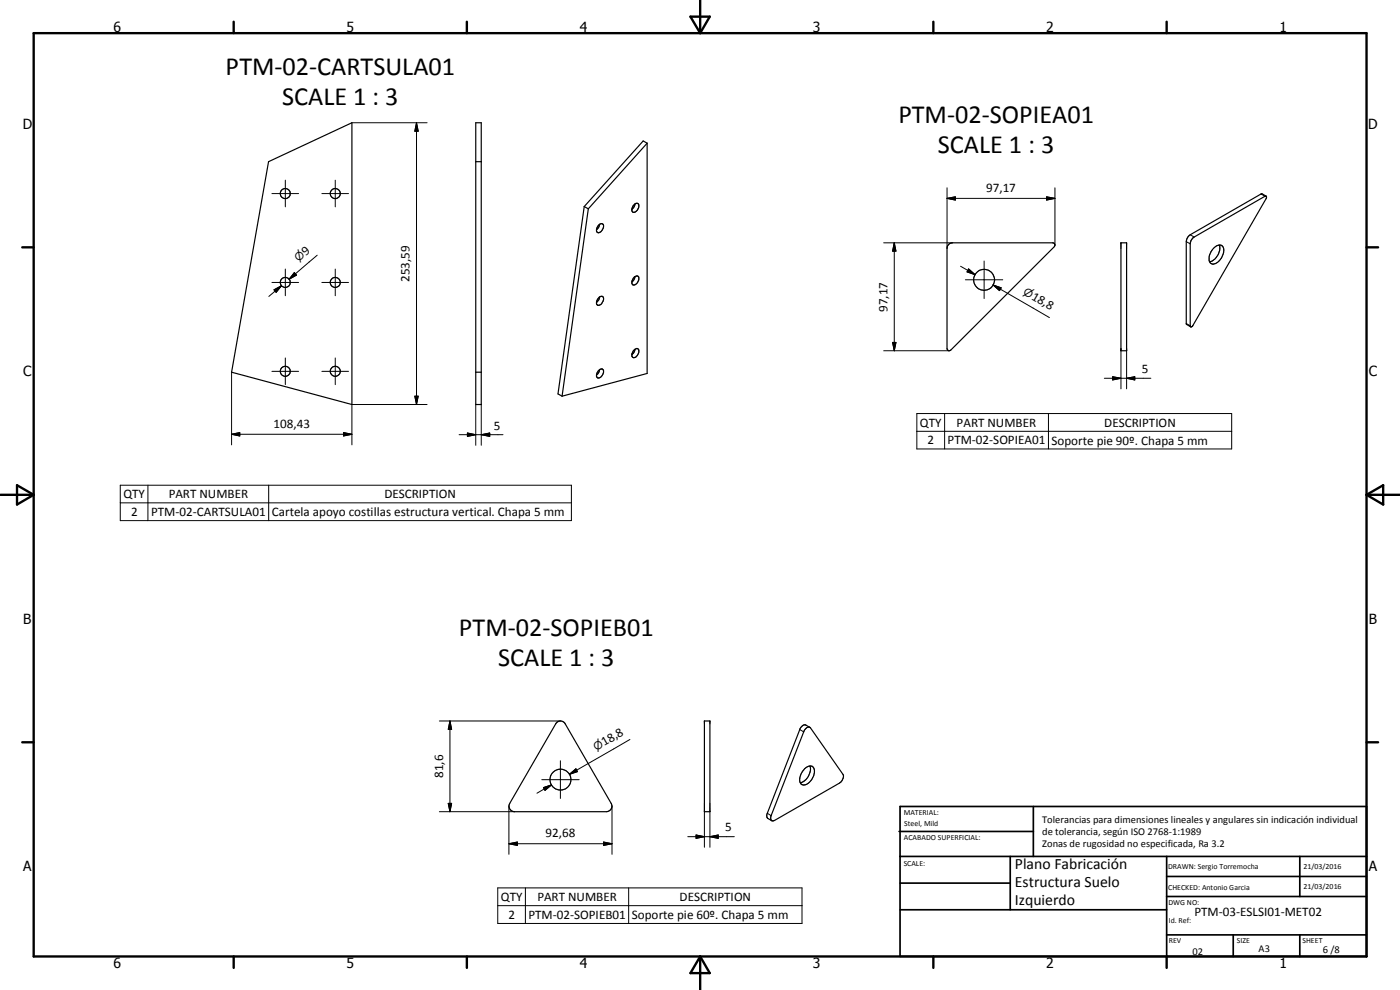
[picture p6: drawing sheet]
<svg xmlns="http://www.w3.org/2000/svg" width="420mm" height="297mm" viewBox="0 0 420 297" stroke-linecap="round" stroke-linejoin="round" font-family="sans-serif">
<g fill="none" stroke="#000" stroke-width=".35">
<path d="M142.8 36.8h1.6v84.6h-1.6zM80.6 48.5l25-11.7v84.6l-36.1-9.7zM142.8 48.5h1.6M194.2 43l-1.2-.7-17.7 19.7M194.2 43l-17.6 19.7M194.2 43v69.1l-25.5 6.8M380 58.8l-1.2-.6h-.4l-21.2 12.2-.8 .8-.4 1.3v24.6l.1 .2 1.2 .7M175.3 62l-7.8 56.2 1.2 .7M175.3 62l1.3 .7M176.6 62.7l-7.9 56.2M179.7 67.6a.8 .8 0 0 1 .7-.5 .8 .8 0 0 1 .7 .5 1.9 1.9 0 0 1-1.8 2.2 1.6 1.6 0 0 1 .4-2.2zM179.9 67.3l-.2 .8-.7 .8"/>
<path d="M190.4 61.3l1-.3a1.72 1.72 0 0 1-1 2.7h-.1a.87 .87 0 0 1-.8-.6 .87 .87 0 0 1 .3-.9zM190.6 61.2l-.4 1-.6 .6M284.8 73.2l1.1-.3h30h.4l.3 .5-.2 .6-31 31a.66 .66 0 0 1-.8 .2 .66 .66 0 0 1-.4-.6v-30.1l.1-.5zM336.4 72.9h1.7v32.3h-1.7zM358 71.4l21.6-12.5a.4 .4 0 0 1 .5 .2 .4 .4 0 0 1-.1 .5l-22.1 38.2-.5 .3-.2-.2v-25zM364.4 74.3a1.51 1.51 0 0 1 1.7-.8 1.51 1.51 0 0 1 1.2 1.4 4.3 4.3 0 0 1-3.4 4.3l-.6-.3a3.8 3.8 0 0 1 1.1-4.6zM365.9 73.5a4.3 4.3 0 0 1-1.5 4.4l-1.4 .6M179.7 89.4a.8 .8 0 0 1 .7-.5 .8 .8 0 0 1 .7 .5 1.78 1.78 0 0 1-1.8 2.2 1.6 1.6 0 0 1 .4-2.2zM179.9 89.1l-.2 .8-.7 .8M190.3 83.2a.79 .79 0 0 1 .7-.4 .79 .79 0 0 1 .7 .5 1.76 1.76 0 0 1-1.8 2.2l-.3-.5a2.07 2.07 0 0 1 .7-1.8zM190.6 83l-.4 1-.6 .6M142.8 111.7h1.6"/>
<path d="M179.7 111.2l.8-.5a1.01 1.01 0 0 1 .7 .8 1.01 1.01 0 0 1-.4 1 .96 .96 0 0 1-.8 .8 .96 .96 0 0 1-1-.4l.2-1zM179.9 110.9l-.2 .8-.7 .8M190.4 104.9l.9-.3a1.69 1.69 0 0 1-.9 2.7h-.3l-.5-.5a2.14 2.14 0 0 1 .8-1.9zM190.6 104.8l-.4 1-.6 .6M167 216.9a1.6 1.6 0 0 1 2.6 .3l13.8 23.8a1.65 1.65 0 0 1-1.4 2.5h-27.6a1.68 1.68 0 0 1-1.4-2.5zM211.4 216.3h1.7v27.2h-1.7zM241.7 218.8l.8-.6 .7 .2 9.8 13.9a2.23 2.23 0 0 1-1 2.6l-19.6 11.3-.8 .1a1.13 1.13 0 0 1-.2-1.6zM243 218.2l-1.2-.6a1.53 1.53 0 0 0-1.8 1.3l-9.8 25.4 .1 1.1 1.3 .9M241.5 230.7a1.89 1.89 0 0 1 2.6-.4 3.9 3.9 0 0 1-3.2 5.2 1.98 1.98 0 0 1-.6-3zM243.1 229.8a4.3 4.3 0 0 1-2.9 5.1"/>
<circle cx="85.6" cy="58.1" r="1.51"/>
<circle cx="100.6" cy="58.1" r="1.51"/>
<circle cx="85.6" cy="84.8" r="1.51"/>
<circle cx="100.6" cy="84.8" r="1.51"/>
<circle cx="295.3" cy="83.9" r="3.1"/>
<circle cx="85.6" cy="111.4" r="1.51"/>
<circle cx="100.6" cy="111.4" r="1.51"/>
<circle cx="168.2" cy="233.9" r="3.1"/>
</g>
<g fill="none" stroke="#000" stroke-width=".3">
<path d="M105.6 36.8h22.6M125 36.8l.5 2.6h-1zM125 36.8v84.6M81.6 58.1h8M85.6 54.1v8M96.6 58.1h8M100.6 54.1v8M284.2 59.5l2.5-.4v.9zM284.2 59.5h32.4M284.2 56.3v18.2M314.1 59.1l2.5 .4-2.5 .5zM316.6 56.3v17.2"/>
<path d="M378.4 58.2l1.2 .7M95.2 76.6l-8.4 7.2M265.2 72.9h20.7M268.4 72.9l.5 2.5h-1zM268.4 72.9v32.3M288.3 79.9l4.3 2.5M295.3 78.3v11.3M356 72.5l1.2 .7M357.2 70.4l1.2 .7M81.6 84.8h8M82.2 87l2.3-1.3-1.6 2zM84.5 85.7l-3.8 3.2"/>
<path d="M85.6 80.7v8M88.3 81.8l.7 .7-2.2 1.3zM88.7 82.2l-1.9 1.6M96.6 84.8h8M100.6 80.7v8M289.7 83.9h11.2M290.7 80.7l1.9 1.7-2.4-.8zM298.1 85.5l2.4 .9-.5 .8zM298.1 85.5l2.1 1.3M298.1 85.5l16.8 9.8M356 97.1l1.2 .6M69.5 111.7v21.8"/>
<path d="M81.6 111.4h8M85.6 107.4v8M96.6 111.4h8M100.6 107.4v8M124.5 118.9h1l-.5 2.5zM265.2 105.2h19.7M267.9 102.7h1l-.5 2.5zM331.4 113.5h14M333.9 113l2.5 .5-2.5 .5zM336.4 104.6v12.1M338.1 113.5l2.5-.5v1zM338.1 104.6v12.1"/>
<path d="M69.5 130.3l2.5-.5v1zM69.5 130.3h36.1M103.1 129.8l2.5 .5-2.5 .5zM128.2 121.4h-22.6v12.1M137.8 130.4h13.1M140.3 129.9l2.5 .5-2.5 .5zM142.8 121.4v12.2M144.4 130.4l2.6-.5v1zM144.4 121.4v12.2M275.2 124.1h94.4v10.6h-94.4zM275.2 129.4h94.4M283.5 124.1v10.6"/>
<path d="M314.7 124.1v10.6M36.1 145.6h135.4v10.6h-135.4zM36.1 150.9h135.4M44.4 145.6v10.6M80.6 145.6v10.6M131.9 216.3h36.3M135 216.3l.5 2.5h-1zM135 216.3v27.2M240 218.9l1.2 .7M162.6 233.9h11.2M163.1 236.3l2.4-.8-1.9 1.7zM165.5 235.5l-4.3 2.5"/>
<path d="M168.2 228.3v11.3M170.9 232.3l1.9-1.6 .5 .8zM173.1 231.1l-2.2 1.2M189 221.9l-18.1 10.4M131.9 243.5h22.5M134.5 241h1l-.5 2.5zM152.7 253.2l2.6-.6v1.1zM152.7 253.2h31M152.7 241.9v14.4M181.1 252.6l2.6 .6-2.6 .5zM183.7 241.9v14.4M206.4 251h14"/>
<path d="M208.9 250.5l2.5 .5-2.5 .5zM211.4 243.5v10.7M213.1 251l2.4-.5v1zM213.1 243.5v10.7M230.3 244l1.1 .7M149.4 266.4h91.3v10.7h-91.3zM149.4 271.7h91.3M157.7 266.4v10.7M188.7 266.4v10.7"/>
</g>
<g fill="none" stroke="#000" stroke-width=".71">
<path d="M10.1 9.9h400v277.1h-400zM70.1 6.5v3.4M140.1 6.5v3.4M207.2 5h5.8l-2.9 4.9zM210.1 0v9.9M280.1 6.5v3.4M350.1 6.5v3.4M6.7 74.2h3.4M410.1 74.2h3.5M.1 148.5h10M5.1 145.6l5 2.9-5 2.9zM410.1 148.5h10"/>
<path d="M410.1 148.5l5-2.9v5.8zM6.7 222.7h3.4M410.1 222.7h3.5M70.1 287v3.4M140.1 287v3.4M210.1 287v10M210.1 287l2.9 5h-5.8zM280.1 287v3.4M350.1 287v3.4"/>
</g>
<g fill="none" stroke="#000" stroke-width=".51">
<path d="M269.8 249.5h40.3M270.1 242h140v45h-140zM270.1 257h140M303.2 257v16M310.1 242v15M350.1 257v30M390.1 257v12M270.1 265h33.1M270.1 273h80M350.1 269h60M350.1 263h60M350.1 280.5h60"/>
<path d="M370.1 280.5v6.5M390.1 280.5v6.5"/>
</g>
<g fill="#000">
<path d="M125 36.8l.5 2.6h-1zM284.2 59.5l2.5-.4v.9zM268.4 72.9l.5 2.5h-1zM314.1 59.1l2.5 .4-2.5 .5zM82.2 87l2.3-1.3-1.6 2zM88.3 81.8l.7 .7-2.2 1.3zM290.7 80.7l1.9 1.7-2.4-.8zM298.1 85.5l2.4 .9-.5 .8zM124.5 118.9h1l-.5 2.5zM267.9 102.7h1l-.5 2.5zM333.9 113l2.5 .5-2.5 .5zM338.1 113.5l2.5-.5v1z"/>
<path d="M69.5 130.3l2.5-.5v1zM103.1 129.8l2.5 .5-2.5 .5zM140.3 129.9l2.5 .5-2.5 .5zM144.4 130.4l2.6-.5v1zM135 216.3l.5 2.5h-1zM163.1 236.3l2.4-.8-1.9 1.7zM170.9 232.3l1.9-1.6 .5 .8zM134.5 241h1l-.5 2.5zM152.7 253.2l2.6-.6v1.1zM181.1 252.6l2.6 .6-2.6 .5zM208.9 250.5l2.5 .5-2.5 .5zM213.1 251l2.4-.5v1z"/>
</g>
<g font-size="7.9">
<text x="67.7" y="22.4">PTM-02-CARTSULA01</text>
<text x="84.7" y="31.4">SCALE 1 : 3</text>
<text x="269.6" y="36.9">PTM-02-SOPIEA01</text>
<text x="281.5" y="45.8">SCALE 1 : 3</text>
<text x="137.7" y="190.9">PTM-02-SOPIEB01</text>
<text x="149.5" y="199.9">SCALE 1 : 3</text>
</g>
<g font-size="4.7">
<text x="304.6" y="260.8">Plano Fabricación</text>
<text x="304.6" y="266.2">Estructura Suelo</text>
<text x="304.6" y="271.6">Izquierdo</text>
</g>
<g font-size="4.2">
<text x="34" y="9.6">6</text>
<text x="104" y="9.6">5</text>
<text x="174" y="9.6">4</text>
<text x="244" y="9.6">3</text>
<text x="314" y="9.6">2</text>
<text x="384" y="9.6">1</text>
<text x="6.8" y="38.7">D</text>
<text x="410.6" y="38.7">D</text>
<text x="7" y="112.9">C</text>
<text x="410.8" y="112.9">C</text>
<text x="7" y="187.1">B</text>
<text x="410.8" y="187.1">B</text>
<text x="7" y="261.4">A</text>
<text x="410.8" y="261.4">A</text>
<text x="34" y="290.4">6</text>
<text x="104" y="290.4">5</text>
<text x="174" y="290.4">4</text>
<text x="244" y="290.4">3</text>
<text x="314" y="290.4">2</text>
<text x="384" y="290.4">1</text>
</g>
<g font-size="3.9">
<text x="295.9" y="57.5">97,17</text>
<text x="91.8" y="76.8" transform="rotate(-40 91.8 76.8)">9</text>
<text x="122.9" y="84.6" transform="rotate(-90 122.9 84.6)">253,59</text>
<text x="309.4" y="89.6" transform="rotate(30 309.4 89.6)">18,8</text>
<text x="266.3" y="93.6" transform="rotate(-90 266.3 93.6)">97,17</text>
<text x="342.6" y="112">5</text>
<text x="82.1" y="128.3">108,43</text>
<text x="148.2" y="128.9">5</text>
<text x="276.1" y="128">QTY</text>
<text x="287.1" y="128">PART NUMBER</text>
<text x="331.4" y="128">DESCRIPTION</text>
<text x="278.3" y="133.3">2</text>
<text x="284.4" y="133.3">PTM-02-SOPIEA01</text>
<text x="315.5" y="133.4">Soporte pie 90º. Chapa 5 mm</text>
<text x="37" y="149.5">QTY</text>
<text x="50.6" y="149.5">PART NUMBER</text>
<text x="115.3" y="149.5">DESCRIPTION</text>
<text x="39.3" y="154.8">2</text>
<text x="45.3" y="154.8">PTM-02-CARTSULA01</text>
<text x="81.6" y="154.9">Cartela apoyo costillas estructura vertical. Chapa 5 mm</text>
<text x="181.3" y="223.9" transform="rotate(-30 181.3 223.9)">18,8</text>
<text x="133" y="233.4" transform="rotate(-90 133 233.4)">81,6</text>
<text x="163.7" y="251.1">92,68</text>
<text x="217.6" y="249.5">5</text>
<text x="150.3" y="270.3">QTY</text>
<text x="152.6" y="275.7">2</text>
<text x="158.6" y="275.7">PTM-02-SOPIEB01</text>
<text x="161.3" y="270.3">PART NUMBER</text>
<text x="189.6" y="275.8">Soporte pie 60º. Chapa 5 mm</text>
<text x="204" y="270.3">DESCRIPTION</text>
<text x="358.5" y="275">PTM-03-ESLSI01-MET02</text>
</g>
<g font-size="3.3">
<text x="89.6" y="78.6" transform="rotate(-40 89.6 78.6)">⌀</text>
<text x="306.9" y="88.2" transform="rotate(30 306.9 88.2)">⌀</text>
<text x="178.9" y="225.3" transform="rotate(-30 178.9 225.3)">⌀</text>
</g>
<g font-size="3.1">
<text x="312.7" y="246.8">Tolerancias para dimensiones lineales y angulares sin indicación individual</text>
<text x="312.7" y="250.4">de tolerancia, según ISO 2768-1:1989</text>
<text x="312.7" y="254">Zonas de rugosidad no especificada, Ra 3.2</text>
<text x="357.9" y="286.4">02</text>
<text x="377.7" y="285.6">A3</text>
<text x="397" y="285.9">6 /8</text>
</g>
<g font-size="2.4">
<text x="271.2" y="244.4">MATERIAL:</text>
<text x="271.3" y="252">ACABADO SUPERFICIAL:</text>
<text x="271.4" y="247.9">Steel, Mild</text>
<text x="271.2" y="259.7">SCALE:</text>
<text x="350.6" y="260.8">DRAWN: Sergio Torremocha</text>
<text x="391.2" y="260.6">21/03/2016</text>
<text x="350.6" y="267">CHECKED: Antonio Garcia</text>
<text x="391.2" y="266.7">21/03/2016</text>
<text x="350.6" y="271.4">DWG NO:</text>
<text x="350.8" y="276.9">Id. Ref:</text>
<text x="350.8" y="282.8">REV</text>
<text x="371.2" y="282.9">SIZE</text>
<text x="390.9" y="282.9">SHEET</text>
</g>
</svg>
